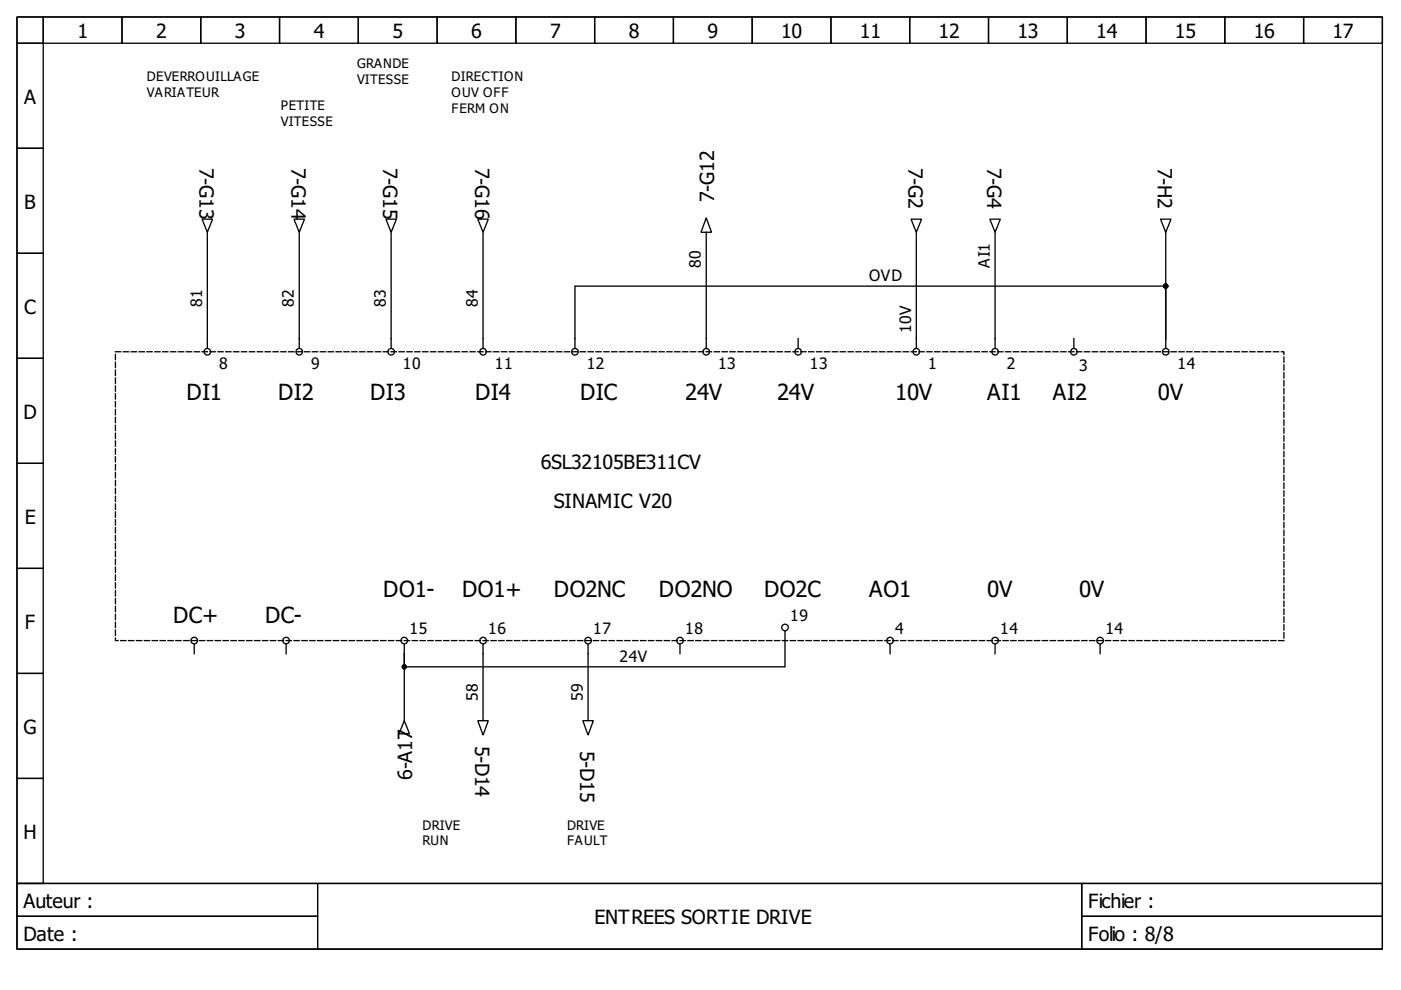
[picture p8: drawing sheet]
<svg xmlns="http://www.w3.org/2000/svg" width="297mm" height="210mm" viewBox="0 0 297 210" stroke-linecap="round" stroke-linejoin="round" font-family="sans-serif">
<g fill="none" stroke="#000" stroke-width=".28">
<path d="M3.6 3.6h289.5v183.7h-289.5zM3.6 3.6h5.6v5.6h-5.6zM3.6 9.2h5.6v22.2h-5.6zM9.2 3.6h16.7v5.6h-16.7zM25.9 3.6h16.7v5.6h-16.7zM42.6 3.6h16.7v5.6h-16.7zM59.3 3.6h16.7v5.6h-16.7zM76 3.6h16.7v5.6h-16.7zM92.7 3.6h16.7v5.6h-16.7zM109.4 3.6h16.7v5.6h-16.7zM126.1 3.6h16.7v5.6h-16.7zM142.8 3.6h16.7v5.6h-16.7z"/>
<path d="M159.5 3.6h16.7v5.6h-16.7zM176.2 3.6h16.7v5.6h-16.7zM192.9 3.6h16.7v5.6h-16.7zM209.6 3.6h16.7v5.6h-16.7zM226.3 3.6h16.7v5.6h-16.7zM243 3.6h16.7v5.6h-16.7zM259.7 3.6h16.7v5.6h-16.7zM276.4 3.6h16.7v5.6h-16.7zM3.6 31.4h5.6v22.3h-5.6zM3.6 53.7h5.6v22.3h-5.6zM42.8 46.5h2.3l-1.1 2.7zM44 50.4v23.3"/>
<path d="M44 49.2v.9M62.3 46.5h2.3l-1.2 2.7zM63.4 50.4v23.3M63.4 49.2v.9M81.8 46.5h2.2l-1.1 2.7zM82.9 50.4v23.3M82.9 49.2v.9M101.3 46.5h2.2l-1.1 2.7zM102.4 50.4v23.3M102.4 49.2v.9M149.7 50.4v23.3M149.7 46.2l1.2 3h-2.3z"/>
<path d="M149.7 49.2v.9M193.2 46.5h2.2l-1.1 2.7zM194.3 50.4v23.3M194.3 49.2v.9M209.9 46.5h2.2l-1.1 2.7zM211 50.4v23.3M211 49.2v.9M246 46.5h2.3l-1.1 2.7zM247.2 50.4v21.4M247.2 49.2v.9M3.6 76h5.6v22.2h-5.6zM169.2 71.8v1.9"/>
<path d="M227.7 71.8v1.9M247.2 71.8v-11.1h-125.3v13M247.2 71.8v1.9M3.6 98.2h5.6v22.3h-5.6zM3.6 120.5h5.6v22.3h-5.6zM41.2 136.7v1.9M60.7 136.7v1.9M85.7 138.6v13.1M85.7 136.7v1.9M102.4 136.7v15M124.7 136.7v15M144.2 136.7v1.9"/>
<path d="M166.4 133.9v7.5h-80.7v-2.8M188.7 136.7v1.9M211 136.7v1.9M233.2 136.7v1.9M3.6 142.8h5.6v22.2h-5.6zM85.7 152.8l1.1 2.8h-2.2zM85.7 152v.8M101.3 152.8h2.2l-1.1 3.1zM102.4 152v.8M123.6 152.8h2.2l-1.1 3.1zM124.7 152v.8M3.6 165h5.6v22.3h-5.6z"/>
<path d="M3.6 187.3h289.5v13.9h-289.5z"/>
<circle cx="44" cy="74.6" r=".7"/>
<circle cx="63.4" cy="74.6" r=".7"/>
<circle cx="82.9" cy="74.6" r=".7"/>
<circle cx="102.4" cy="74.6" r=".7"/>
<circle cx="121.9" cy="74.6" r=".7"/>
<circle cx="149.7" cy="74.6" r=".7"/>
<circle cx="169.2" cy="74.6" r=".7"/>
<circle cx="194.3" cy="74.6" r=".7"/>
<circle cx="211" cy="74.6" r=".7"/>
<circle cx="227.7" cy="74.6" r=".7"/>
<circle cx="247.2" cy="74.6" r=".7"/>
<circle cx="41.2" cy="135.8" r=".7"/>
<circle cx="60.7" cy="135.8" r=".7"/>
<circle cx="85.7" cy="135.8" r=".7"/>
<circle cx="102.4" cy="135.8" r=".7"/>
<circle cx="124.7" cy="135.8" r=".7"/>
<circle cx="144.2" cy="135.8" r=".7"/>
<circle cx="166.4" cy="133" r=".7"/>
<circle cx="188.7" cy="135.8" r=".7"/>
<circle cx="211" cy="135.8" r=".7"/>
<circle cx="233.2" cy="135.8" r=".7"/>
</g>
<path d="M3.6 187.3h63.7v7h-63.7zM3.6 194.3h63.7v6.9h-63.7zM67.3 187.3h162v13.9h-162zM229.3 187.3h63.8v7h-63.8zM229.3 194.3h63.8v6.9h-63.8z" fill="none" stroke="#000" stroke-width=".21"/>
<path d="M24.5 74.6h247.7v61.2h-247.7z" fill="none" stroke="#000" stroke-width=".28" stroke-dasharray="1.1 .6"/>
<g fill="#000" stroke="#000" stroke-width=".28">
<circle cx="247.2" cy="60.7" r=".42"/>
<circle cx="85.7" cy="141.4" r=".42"/>
</g>
<g font-size="4.7">
<text x="39.5" y="84.7">DI1</text>
<text x="59" y="84.7">DI2</text>
<text x="78.5" y="84.7">DI3</text>
<text x="100.7" y="84.7">DI4</text>
<text x="123" y="84.7">DIC</text>
<text x="145.3" y="84.7">24V</text>
<text x="164.8" y="84.7">24V</text>
<text x="189.8" y="84.7">10V</text>
<text x="209.3" y="84.7">AI1</text>
<text x="223.2" y="84.7">AI2</text>
<text x="245.5" y="84.7">0V</text>
<text x="81.3" y="126.5">DO1-</text>
<text x="98" y="126.5">DO1+</text>
<text x="117.4" y="126.5">DO2NC</text>
<text x="139.7" y="126.5">DO2NO</text>
<text x="162" y="126.5">DO2C</text>
<text x="184.3" y="126.5">AO1</text>
<text x="209.3" y="126.5">0V</text>
<text x="228.8" y="126.5">0V</text>
<text x="36.7" y="132.1">DC+</text>
<text x="56.2" y="132.1">DC-</text>
</g>
<g font-size="4.2">
<text x="16.4" y="8.1">1</text>
<text x="33.1" y="8.1">2</text>
<text x="49.8" y="8.1">3</text>
<text x="66.5" y="8.1">4</text>
<text x="83.2" y="8.1">5</text>
<text x="99.9" y="8.1">6</text>
<text x="116.6" y="8.1">7</text>
<text x="133.3" y="8.1">8</text>
<text x="150" y="8.1">9</text>
<text x="165.6" y="8.1">10</text>
<text x="182.3" y="8.1">11</text>
<text x="199" y="8.1">12</text>
<text x="215.7" y="8.1">13</text>
<text x="232.4" y="8.1">14</text>
<text x="249.1" y="8.1">15</text>
<text x="265.8" y="8.1">16</text>
<text x="282.5" y="8.1">17</text>
<text x="5.1" y="22">A</text>
<text x="42.3" y="35.6" transform="rotate(90 42.3 35.6)">7-G13</text>
<text x="61.8" y="35.6" transform="rotate(90 61.8 35.6)">7-G14</text>
<text x="81.3" y="35.6" transform="rotate(90 81.3 35.6)">7-G15</text>
<text x="100.7" y="35.6" transform="rotate(90 100.7 35.6)">7-G16</text>
<text x="192.6" y="35.6" transform="rotate(90 192.6 35.6)">7-G2</text>
<text x="209.3" y="35.6" transform="rotate(90 209.3 35.6)">7-G4</text>
<text x="245.5" y="35.6" transform="rotate(90 245.5 35.6)">7-H2</text>
<text x="5.1" y="44.2">B</text>
<text x="151.4" y="42.8" transform="rotate(-90 151.4 42.8)">7-G12</text>
<text x="5.1" y="66.5">C</text>
<text x="5" y="88.8">D</text>
<text x="114.7" y="99.4">6SL32105BE311CV</text>
<text x="117.4" y="107.7">SINAMIC V20</text>
<text x="5.3" y="111">E</text>
<text x="5.3" y="133.3">F</text>
<text x="5" y="155.6">G</text>
<text x="100.7" y="158.1" transform="rotate(90 100.7 158.1)">5-D14</text>
<text x="123" y="159.2" transform="rotate(90 123 159.2)">5-D15</text>
<text x="87.4" y="165.3" transform="rotate(-90 87.4 165.3)">6-A17</text>
<text x="5" y="177.9">H</text>
<text x="5" y="192.5">Auteur :</text>
<text x="126.1" y="195.9">ENTREES SORTIE DRIVE</text>
<text x="230.7" y="192.5">Fichier :</text>
<text x="5" y="199.4">Date :</text>
<text x="230.7" y="199.4">Folio : 8/8</text>
</g>
<g font-size="3.3">
<text x="148.6" y="56.8" transform="rotate(-90 148.6 56.8)">80</text>
<text x="184.3" y="59.5">OVD</text>
<text x="209.9" y="56.8" transform="rotate(-90 209.9 56.8)">AI1</text>
<text x="42.8" y="65.1" transform="rotate(-90 42.8 65.1)">81</text>
<text x="62.3" y="65.1" transform="rotate(-90 62.3 65.1)">82</text>
<text x="81.8" y="65.1" transform="rotate(-90 81.8 65.1)">83</text>
<text x="101.3" y="65.1" transform="rotate(-90 101.3 65.1)">84</text>
<text x="193.2" y="70.7" transform="rotate(-90 193.2 70.7)">10V</text>
<text x="46.5" y="78.2">8</text>
<text x="66" y="78.2">9</text>
<text x="85.4" y="78.2">10</text>
<text x="104.9" y="78.2">11</text>
<text x="124.4" y="78.2">12</text>
<text x="152.2" y="78.2">13</text>
<text x="171.7" y="78.2">13</text>
<text x="196.8" y="78.2">1</text>
<text x="213.5" y="78.2">2</text>
<text x="228.8" y="78.8">3</text>
<text x="249.7" y="78.2">14</text>
<text x="167.6" y="131.6">19</text>
<text x="86.8" y="134.4">15</text>
<text x="103.5" y="134.4">16</text>
<text x="125.8" y="134.4">17</text>
<text x="145.3" y="134.4">18</text>
<text x="189.8" y="134.4">4</text>
<text x="212.1" y="134.4">14</text>
<text x="234.4" y="134.4">14</text>
<text x="131.4" y="140.3">24V</text>
<text x="101.3" y="148.6" transform="rotate(-90 101.3 148.6)">58</text>
<text x="123.6" y="148.6" transform="rotate(-90 123.6 148.6)">59</text>
</g>
<g font-size="2.8">
<text x="31.2" y="17.2">DEVERROUILLAGE</text>
<text x="75.7" y="14.5">GRANDE</text>
<text x="75.7" y="17.8">VITESSE</text>
<text x="95.7" y="17.2">DIRECTION</text>
<text x="31.2" y="20.6">VARIATEUR</text>
<text x="59.5" y="23.4">PETITE</text>
<text x="95.7" y="20.6">OUV OFF</text>
<text x="95.7" y="23.9">FERM ON</text>
<text x="59.5" y="26.7">VITESSE</text>
<text x="89.6" y="175.9">DRIVE</text>
<text x="89.6" y="179.2">RUN</text>
<text x="120.2" y="175.9">DRIVE</text>
<text x="120.2" y="179.2">FAULT</text>
</g>
</svg>
